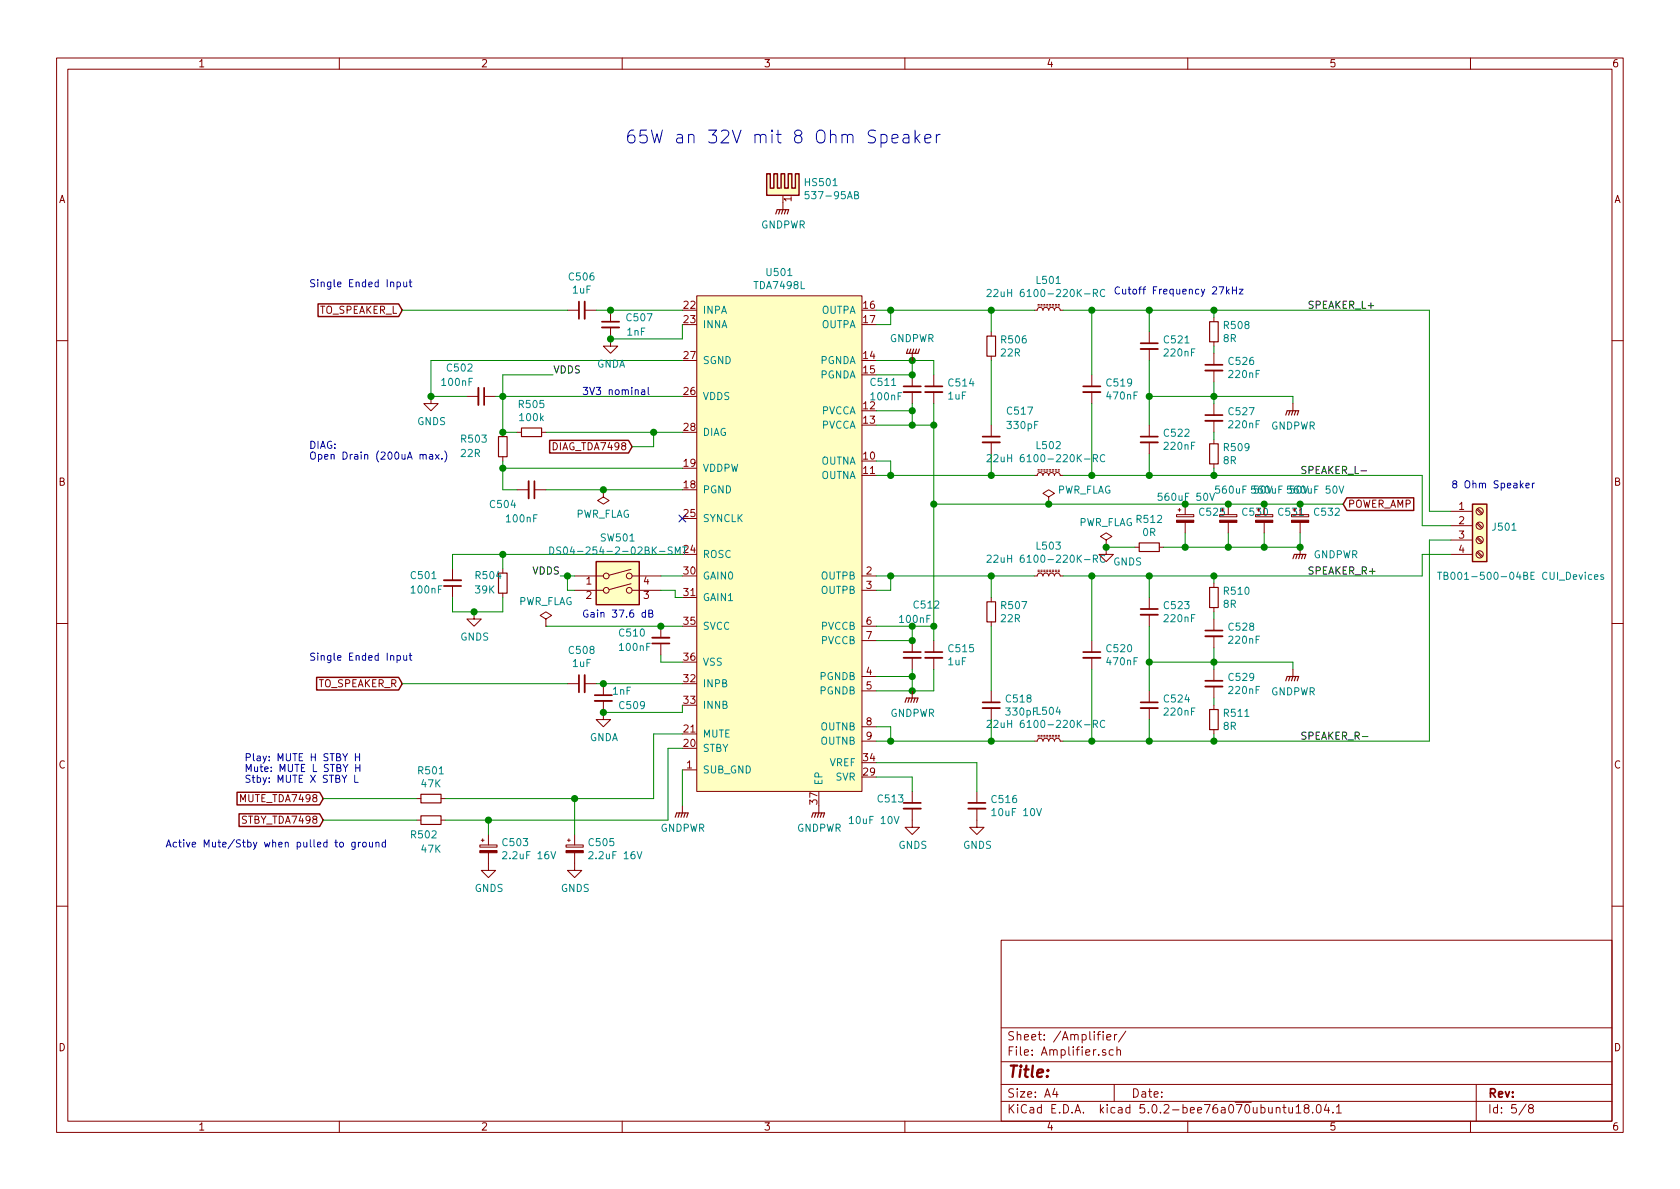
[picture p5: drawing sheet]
EESchema Schematic File Version 4
LIBS:MukkeBox-cache
EELAYER 26 0
EELAYER END
$Descr A4 11693 8268
encoding utf-8
Sheet 5 8
Title ""
Date ""
Rev ""
Comp ""
Comment1 ""
Comment2 ""
Comment3 ""
Comment4 ""
$EndDescr
$Comp
L Amplifier_Audio:TDA7498L U501
U 1 1
P 5400 3650
F 0 "U501" H 5425 5415 50  0000 C CNN
F 1 "TDA7498L" H 5425 5324 50  0000 C CNN
F 2 "Package_SO:ST_PowerSSO-36_SlugDown_ThermalVias" H 5550 4250 50  0001 C CNN
F 3 "/home/niko/kicad/datasheet/TDA7498L.pdf" H 5550 4250 50  0001 C CNN
	1    5400 3650
	1    0    0    -1  
$EndComp
$Comp
L Device:R_Small R506
U 1 1
P 6900 2400
F 0 "R506" H 6959 2446 50  0000 L CNN
F 1 "22R" H 6959 2355 50  0000 L CNN
F 2 "Resistor_SMD:R_1206_3216Metric_Pad1.42x1.75mm_HandSolder" H 6900 2400 50  0001 C CNN
F 3 "~" H 6900 2400 50  0001 C CNN
	1    6900 2400
	1    0    0    -1  
$EndComp
$Comp
L Device:L_Core_Ferrite_Small L501
U 1 1
P 7300 2150
F 0 "L501" V 7505 2150 50  0000 C CNN
F 1 "22uH 6100-220K-RC " V 7414 2150 50  0000 C CNN
F 2 "Inductor_THT:L_Radial_D12.0mm_P6.00mm_MuRATA_1900R" H 7300 2150 50  0001 C CNN
F 3 "https://www.mouser.de/datasheet/2/54/6100_series-776994.pdf" H 7300 2150 50  0001 C CNN
	1    7300 2150
	0    -1   -1   0   
$EndComp
Wire Wire Line
	7200 2150 6900 2150
Wire Wire Line
	6100 2250 6200 2250
Wire Wire Line
	6200 2250 6200 2150
Connection ~ 6200 2150
Wire Wire Line
	6200 2150 6100 2150
Wire Wire Line
	6900 2300 6900 2150
Connection ~ 6900 2150
Wire Wire Line
	6900 2150 6200 2150
$Comp
L Device:C_Small C517
U 1 1
P 6900 3050
F 0 "C517" H 7000 3250 50  0000 L CNN
F 1 "330pF" H 7000 3150 50  0000 L CNN
F 2 "Capacitor_SMD:C_0603_1608Metric_Pad1.05x0.95mm_HandSolder" H 6900 3050 50  0001 C CNN
F 3 "~" H 6900 3050 50  0001 C CNN
	1    6900 3050
	1    0    0    -1  
$EndComp
$Comp
L Device:C_Small C511
U 1 1
P 6350 2700
F 0 "C511" H 6050 2750 50  0000 L CNN
F 1 "100nF" H 6050 2650 50  0000 L CNN
F 2 "Capacitor_SMD:C_0603_1608Metric_Pad1.05x0.95mm_HandSolder" H 6350 2700 50  0001 C CNN
F 3 "~" H 6350 2700 50  0001 C CNN
	1    6350 2700
	1    0    0    -1  
$EndComp
$Comp
L Device:C_Small C514
U 1 1
P 6500 2700
F 0 "C514" H 6592 2746 50  0000 L CNN
F 1 "1uF" H 6592 2655 50  0000 L CNN
F 2 "Capacitor_SMD:C_0603_1608Metric_Pad1.05x0.95mm_HandSolder" H 6500 2700 50  0001 C CNN
F 3 "~" H 6500 2700 50  0001 C CNN
	1    6500 2700
	1    0    0    -1  
$EndComp
Wire Wire Line
	6350 2600 6350 2500
Wire Wire Line
	6350 2500 6100 2500
Wire Wire Line
	6500 2500 6350 2500
Connection ~ 6350 2500
Connection ~ 6350 2600
Wire Wire Line
	6500 2500 6500 2600
Wire Wire Line
	6350 2800 6350 2850
Wire Wire Line
	6350 2950 6100 2950
Wire Wire Line
	6500 2800 6500 2950
Wire Wire Line
	6500 2950 6350 2950
Connection ~ 6350 2950
Wire Wire Line
	6100 2850 6350 2850
Connection ~ 6350 2850
Wire Wire Line
	6350 2850 6350 2950
$Comp
L Device:L_Core_Ferrite_Small L502
U 1 1
P 7300 3300
F 0 "L502" V 7505 3300 50  0000 C CNN
F 1 "22uH 6100-220K-RC " V 7414 3300 50  0000 C CNN
F 2 "Inductor_THT:L_Radial_D12.0mm_P6.00mm_MuRATA_1900R" H 7300 3300 50  0001 C CNN
F 3 "https://www.mouser.de/datasheet/2/54/6100_series-776994.pdf" H 7300 3300 50  0001 C CNN
	1    7300 3300
	0    -1   -1   0   
$EndComp
Wire Wire Line
	7200 3300 6900 3300
Wire Wire Line
	6100 3200 6200 3200
Wire Wire Line
	6200 3200 6200 3300
Connection ~ 6200 3300
Wire Wire Line
	6200 3300 6100 3300
$Comp
L Device:C_Small C519
U 1 1
P 7600 2700
F 0 "C519" H 7692 2746 50  0000 L CNN
F 1 "470nF" H 7692 2655 50  0000 L CNN
F 2 "Capacitor_SMD:C_0603_1608Metric_Pad1.05x0.95mm_HandSolder" H 7600 2700 50  0001 C CNN
F 3 "~" H 7600 2700 50  0001 C CNN
	1    7600 2700
	1    0    0    -1  
$EndComp
Wire Wire Line
	7400 3300 7600 3300
Wire Wire Line
	7600 3300 7600 2800
Wire Wire Line
	7600 2600 7600 2150
Wire Wire Line
	7600 2150 7400 2150
Wire Wire Line
	6900 3150 6900 3300
Connection ~ 6900 3300
Wire Wire Line
	6900 3300 6200 3300
Wire Wire Line
	6900 2500 6900 2950
$Comp
L Device:C_Small C522
U 1 1
P 8000 3050
F 0 "C522" H 8092 3096 50  0000 L CNN
F 1 "220nF" H 8092 3005 50  0000 L CNN
F 2 "Capacitor_SMD:C_0603_1608Metric_Pad1.05x0.95mm_HandSolder" H 8000 3050 50  0001 C CNN
F 3 "~" H 8000 3050 50  0001 C CNN
	1    8000 3050
	1    0    0    -1  
$EndComp
$Comp
L Device:C_Small C521
U 1 1
P 8000 2400
F 0 "C521" H 8092 2446 50  0000 L CNN
F 1 "220nF" H 8092 2355 50  0000 L CNN
F 2 "Capacitor_SMD:C_0603_1608Metric_Pad1.05x0.95mm_HandSolder" H 8000 2400 50  0001 C CNN
F 3 "~" H 8000 2400 50  0001 C CNN
	1    8000 2400
	1    0    0    -1  
$EndComp
Wire Wire Line
	8000 2950 8000 2750
Wire Wire Line
	8000 2300 8000 2150
Wire Wire Line
	8000 2150 7600 2150
Connection ~ 7600 2150
Wire Wire Line
	8000 3150 8000 3300
Wire Wire Line
	8000 3300 7600 3300
Connection ~ 7600 3300
$Comp
L Device:R_Small R509
U 1 1
P 8450 3150
F 0 "R509" H 8509 3196 50  0000 L CNN
F 1 "8R" H 8509 3105 50  0000 L CNN
F 2 "Resistor_SMD:R_1206_3216Metric_Pad1.42x1.75mm_HandSolder" H 8450 3150 50  0001 C CNN
F 3 "~" H 8450 3150 50  0001 C CNN
	1    8450 3150
	1    0    0    -1  
$EndComp
$Comp
L Device:C_Small C527
U 1 1
P 8450 2900
F 0 "C527" H 8542 2946 50  0000 L CNN
F 1 "220nF" H 8542 2855 50  0000 L CNN
F 2 "Capacitor_SMD:C_0603_1608Metric_Pad1.05x0.95mm_HandSolder" H 8450 2900 50  0001 C CNN
F 3 "~" H 8450 2900 50  0001 C CNN
	1    8450 2900
	1    0    0    -1  
$EndComp
$Comp
L Device:R_Small R508
U 1 1
P 8450 2300
F 0 "R508" H 8509 2346 50  0000 L CNN
F 1 "8R" H 8509 2255 50  0000 L CNN
F 2 "Resistor_SMD:R_1206_3216Metric_Pad1.42x1.75mm_HandSolder" H 8450 2300 50  0001 C CNN
F 3 "~" H 8450 2300 50  0001 C CNN
	1    8450 2300
	1    0    0    -1  
$EndComp
$Comp
L Device:C_Small C526
U 1 1
P 8450 2550
F 0 "C526" H 8542 2596 50  0000 L CNN
F 1 "220nF" H 8542 2505 50  0000 L CNN
F 2 "Capacitor_SMD:C_0603_1608Metric_Pad1.05x0.95mm_HandSolder" H 8450 2550 50  0001 C CNN
F 3 "~" H 8450 2550 50  0001 C CNN
	1    8450 2550
	1    0    0    -1  
$EndComp
Wire Wire Line
	8450 3250 8450 3300
Wire Wire Line
	8450 3300 8000 3300
Connection ~ 8000 3300
Wire Wire Line
	8450 2200 8450 2150
Wire Wire Line
	8450 2150 8000 2150
Connection ~ 8000 2150
Wire Wire Line
	8450 2400 8450 2450
Wire Wire Line
	8450 3000 8450 3050
Wire Wire Line
	8450 2800 8450 2750
Wire Wire Line
	8000 2750 8450 2750
Connection ~ 8000 2750
Wire Wire Line
	8000 2750 8000 2500
Connection ~ 8450 2750
Wire Wire Line
	8450 2750 8450 2650
Wire Wire Line
	9000 2800 9000 2750
Wire Wire Line
	9000 2750 8450 2750
$Comp
L Connector:Screw_Terminal_01x04 J501
U 1 1
P 10300 3650
F 0 "J501" H 10380 3642 50  0000 L CNN
F 1 "TB001-500-04BE CUI_Devices" H 10000 3300 50  0000 L CNN
F 2 "TerminalBlock_RND:TerminalBlock_RND_205-00047_1x04_P5.00mm_Horizontal" H 10300 3650 50  0001 C CNN
F 3 "~" H 10300 3650 50  0001 C CNN
	1    10300 3650
	1    0    0    -1  
$EndComp
Connection ~ 8450 2150
Connection ~ 8450 3300
Text Label 9050 3300 0    50   ~ 0
SPEAKER_L-
Text Label 9100 2150 0    50   ~ 0
SPEAKER_L+
Text Notes 10100 3400 0    50   ~ 0
8 Ohm Speaker
$Comp
L Device:R_Small R507
U 1 1
P 6900 4250
F 0 "R507" H 6959 4296 50  0000 L CNN
F 1 "22R" H 6959 4205 50  0000 L CNN
F 2 "Resistor_SMD:R_1206_3216Metric_Pad1.42x1.75mm_HandSolder" H 6900 4250 50  0001 C CNN
F 3 "~" H 6900 4250 50  0001 C CNN
	1    6900 4250
	1    0    0    -1  
$EndComp
$Comp
L Device:L_Core_Ferrite_Small L503
U 1 1
P 7300 4000
F 0 "L503" V 7505 4000 50  0000 C CNN
F 1 "22uH 6100-220K-RC " V 7414 4000 50  0000 C CNN
F 2 "Inductor_THT:L_Radial_D12.0mm_P6.00mm_MuRATA_1900R" H 7300 4000 50  0001 C CNN
F 3 "https://www.mouser.de/datasheet/2/54/6100_series-776994.pdf" H 7300 4000 50  0001 C CNN
	1    7300 4000
	0    -1   -1   0   
$EndComp
Wire Wire Line
	7200 4000 6900 4000
Wire Wire Line
	6100 4100 6200 4100
Wire Wire Line
	6200 4100 6200 4000
Connection ~ 6200 4000
Wire Wire Line
	6200 4000 6100 4000
Wire Wire Line
	6900 4150 6900 4000
Connection ~ 6900 4000
Wire Wire Line
	6900 4000 6200 4000
$Comp
L Device:C_Small C518
U 1 1
P 6900 4900
F 0 "C518" H 6992 4946 50  0000 L CNN
F 1 "330pF" H 6992 4855 50  0000 L CNN
F 2 "Capacitor_SMD:C_0603_1608Metric_Pad1.05x0.95mm_HandSolder" H 6900 4900 50  0001 C CNN
F 3 "~" H 6900 4900 50  0001 C CNN
	1    6900 4900
	1    0    0    -1  
$EndComp
$Comp
L Device:C_Small C512
U 1 1
P 6350 4550
F 0 "C512" H 6350 4900 50  0000 L CNN
F 1 "100nF" H 6250 4800 50  0000 L CNN
F 2 "Capacitor_SMD:C_0603_1608Metric_Pad1.05x0.95mm_HandSolder" H 6350 4550 50  0001 C CNN
F 3 "~" H 6350 4550 50  0001 C CNN
	1    6350 4550
	1    0    0    -1  
$EndComp
$Comp
L Device:C_Small C515
U 1 1
P 6500 4550
F 0 "C515" H 6592 4596 50  0000 L CNN
F 1 "1uF" H 6592 4505 50  0000 L CNN
F 2 "Capacitor_SMD:C_0603_1608Metric_Pad1.05x0.95mm_HandSolder" H 6500 4550 50  0001 C CNN
F 3 "~" H 6500 4550 50  0001 C CNN
	1    6500 4550
	1    0    0    -1  
$EndComp
Wire Wire Line
	6350 4450 6350 4350
Wire Wire Line
	6350 4350 6100 4350
Wire Wire Line
	6500 4350 6350 4350
Connection ~ 6350 4350
Connection ~ 6350 4450
Wire Wire Line
	6500 4350 6500 4450
Wire Wire Line
	6350 4650 6350 4700
Wire Wire Line
	6350 4800 6100 4800
Wire Wire Line
	6500 4650 6500 4800
Wire Wire Line
	6500 4800 6350 4800
Connection ~ 6350 4800
Wire Wire Line
	6100 4700 6350 4700
Connection ~ 6350 4700
Wire Wire Line
	6350 4700 6350 4800
$Comp
L Device:L_Core_Ferrite_Small L504
U 1 1
P 7300 5150
F 0 "L504" V 7505 5150 50  0000 C CNN
F 1 "22uH 6100-220K-RC " V 7414 5150 50  0000 C CNN
F 2 "Inductor_THT:L_Radial_D12.0mm_P6.00mm_MuRATA_1900R" H 7300 5150 50  0001 C CNN
F 3 "https://www.mouser.de/datasheet/2/54/6100_series-776994.pdf" H 7300 5150 50  0001 C CNN
	1    7300 5150
	0    -1   -1   0   
$EndComp
Wire Wire Line
	7200 5150 6900 5150
Wire Wire Line
	6100 5050 6200 5050
Wire Wire Line
	6200 5050 6200 5150
Connection ~ 6200 5150
Wire Wire Line
	6200 5150 6100 5150
$Comp
L Device:C_Small C520
U 1 1
P 7600 4550
F 0 "C520" H 7692 4596 50  0000 L CNN
F 1 "470nF" H 7692 4505 50  0000 L CNN
F 2 "Capacitor_SMD:C_0603_1608Metric_Pad1.05x0.95mm_HandSolder" H 7600 4550 50  0001 C CNN
F 3 "~" H 7600 4550 50  0001 C CNN
	1    7600 4550
	1    0    0    -1  
$EndComp
Wire Wire Line
	7400 5150 7600 5150
Wire Wire Line
	7600 5150 7600 4650
Wire Wire Line
	7600 4450 7600 4000
Wire Wire Line
	7600 4000 7400 4000
Wire Wire Line
	6900 5000 6900 5150
Connection ~ 6900 5150
Wire Wire Line
	6900 5150 6200 5150
Wire Wire Line
	6900 4350 6900 4800
$Comp
L Device:C_Small C524
U 1 1
P 8000 4900
F 0 "C524" H 8092 4946 50  0000 L CNN
F 1 "220nF" H 8092 4855 50  0000 L CNN
F 2 "Capacitor_SMD:C_0603_1608Metric_Pad1.05x0.95mm_HandSolder" H 8000 4900 50  0001 C CNN
F 3 "~" H 8000 4900 50  0001 C CNN
	1    8000 4900
	1    0    0    -1  
$EndComp
$Comp
L Device:C_Small C523
U 1 1
P 8000 4250
F 0 "C523" H 8092 4296 50  0000 L CNN
F 1 "220nF" H 8092 4205 50  0000 L CNN
F 2 "Capacitor_SMD:C_0603_1608Metric_Pad1.05x0.95mm_HandSolder" H 8000 4250 50  0001 C CNN
F 3 "~" H 8000 4250 50  0001 C CNN
	1    8000 4250
	1    0    0    -1  
$EndComp
Wire Wire Line
	8000 4800 8000 4600
Wire Wire Line
	8000 4150 8000 4000
Wire Wire Line
	8000 4000 7600 4000
Connection ~ 7600 4000
Wire Wire Line
	8000 5000 8000 5150
Wire Wire Line
	8000 5150 7600 5150
Connection ~ 7600 5150
$Comp
L Device:R_Small R511
U 1 1
P 8450 5000
F 0 "R511" H 8509 5046 50  0000 L CNN
F 1 "8R" H 8509 4955 50  0000 L CNN
F 2 "Resistor_SMD:R_1206_3216Metric_Pad1.42x1.75mm_HandSolder" H 8450 5000 50  0001 C CNN
F 3 "~" H 8450 5000 50  0001 C CNN
	1    8450 5000
	1    0    0    -1  
$EndComp
$Comp
L Device:C_Small C529
U 1 1
P 8450 4750
F 0 "C529" H 8542 4796 50  0000 L CNN
F 1 "220nF" H 8542 4705 50  0000 L CNN
F 2 "Capacitor_SMD:C_0603_1608Metric_Pad1.05x0.95mm_HandSolder" H 8450 4750 50  0001 C CNN
F 3 "~" H 8450 4750 50  0001 C CNN
	1    8450 4750
	1    0    0    -1  
$EndComp
$Comp
L Device:R_Small R510
U 1 1
P 8450 4150
F 0 "R510" H 8509 4196 50  0000 L CNN
F 1 "8R" H 8509 4105 50  0000 L CNN
F 2 "Resistor_SMD:R_1206_3216Metric_Pad1.42x1.75mm_HandSolder" H 8450 4150 50  0001 C CNN
F 3 "~" H 8450 4150 50  0001 C CNN
	1    8450 4150
	1    0    0    -1  
$EndComp
$Comp
L Device:C_Small C528
U 1 1
P 8450 4400
F 0 "C528" H 8542 4446 50  0000 L CNN
F 1 "220nF" H 8542 4355 50  0000 L CNN
F 2 "Capacitor_SMD:C_0603_1608Metric_Pad1.05x0.95mm_HandSolder" H 8450 4400 50  0001 C CNN
F 3 "~" H 8450 4400 50  0001 C CNN
	1    8450 4400
	1    0    0    -1  
$EndComp
Wire Wire Line
	8450 5100 8450 5150
Wire Wire Line
	8450 5150 8000 5150
Connection ~ 8000 5150
Wire Wire Line
	8450 4050 8450 4000
Wire Wire Line
	8450 4000 8000 4000
Connection ~ 8000 4000
Wire Wire Line
	8450 4250 8450 4300
Wire Wire Line
	8450 4850 8450 4900
Wire Wire Line
	8450 4650 8450 4600
Wire Wire Line
	8000 4600 8450 4600
Connection ~ 8000 4600
Wire Wire Line
	8000 4600 8000 4350
Connection ~ 8450 4600
Wire Wire Line
	8450 4600 8450 4500
Wire Wire Line
	9000 4650 9000 4600
Wire Wire Line
	9000 4600 8450 4600
Connection ~ 8450 4000
Connection ~ 8450 5150
Text Label 9050 5150 0    50   ~ 0
SPEAKER_R-
Text Label 9100 4000 0    50   ~ 0
SPEAKER_R+
Wire Wire Line
	6500 2950 6500 3500
Connection ~ 6500 2950
Connection ~ 6500 4350
Wire Wire Line
	10100 3550 9950 3550
Wire Wire Line
	9950 3550 9950 2150
Wire Wire Line
	8450 2150 9950 2150
Wire Wire Line
	8450 5150 9950 5150
Wire Wire Line
	9900 3850 9900 4000
Wire Wire Line
	8450 4000 9900 4000
Wire Wire Line
	9900 3300 9900 3650
Wire Wire Line
	9900 3650 10100 3650
Wire Wire Line
	8450 3300 9900 3300
Text GLabel 9350 3500 2    50   Input ~ 0
POWER_AMP
Connection ~ 6500 3500
Wire Wire Line
	6500 3500 6500 4350
$Comp
L Device:C_Small C513
U 1 1
P 6350 5600
F 0 "C513" H 6100 5650 50  0000 L CNN
F 1 "10uF 10V" H 5900 5500 50  0000 L CNN
F 2 "Capacitor_SMD:C_0603_1608Metric_Pad1.05x0.95mm_HandSolder" H 6350 5600 50  0001 C CNN
F 3 "~" H 6350 5600 50  0001 C CNN
	1    6350 5600
	1    0    0    -1  
$EndComp
$Comp
L Device:C_Small C516
U 1 1
P 6800 5600
F 0 "C516" H 6892 5646 50  0000 L CNN
F 1 "10uF 10V" H 6892 5555 50  0000 L CNN
F 2 "Capacitor_SMD:C_0603_1608Metric_Pad1.05x0.95mm_HandSolder" H 6800 5600 50  0001 C CNN
F 3 "~" H 6800 5600 50  0001 C CNN
	1    6800 5600
	1    0    0    -1  
$EndComp
Wire Wire Line
	6350 5500 6350 5400
Wire Wire Line
	6350 5400 6100 5400
Wire Wire Line
	6100 5300 6800 5300
Wire Wire Line
	6800 5300 6800 5500
Text GLabel 2800 2150 0    50   Input ~ 0
TO_SPEAKER_L
Text GLabel 2800 4750 0    50   Input ~ 0
TO_SPEAKER_R
$Comp
L Device:C_Small C506
U 1 1
P 4050 2150
F 0 "C506" V 4279 2150 50  0000 C CNN
F 1 "1uF" V 4188 2150 50  0000 C CNN
F 2 "Capacitor_SMD:C_0603_1608Metric_Pad1.05x0.95mm_HandSolder" H 4050 2150 50  0001 C CNN
F 3 "~" H 4050 2150 50  0001 C CNN
	1    4050 2150
	0    -1   -1   0   
$EndComp
$Comp
L Device:C_Small C507
U 1 1
P 4250 2250
F 0 "C507" H 4550 2300 50  0000 R CNN
F 1 "1nF" H 4500 2200 50  0000 R CNN
F 2 "Capacitor_SMD:C_0603_1608Metric_Pad1.05x0.95mm_HandSolder" H 4250 2250 50  0001 C CNN
F 3 "~" H 4250 2250 50  0001 C CNN
	1    4250 2250
	1    0    0    -1  
$EndComp
$Comp
L Device:C_Small C502
U 1 1
P 3350 2750
F 0 "C502" V 3150 2700 50  0000 R CNN
F 1 "100nF" V 3250 2700 50  0000 R CNN
F 2 "Capacitor_SMD:C_0603_1608Metric_Pad1.05x0.95mm_HandSolder" H 3350 2750 50  0001 C CNN
F 3 "~" H 3350 2750 50  0001 C CNN
	1    3350 2750
	0    1    1    0   
$EndComp
Wire Wire Line
	3450 2750 3500 2750
$Comp
L Device:R_Small R505
U 1 1
P 3700 3000
F 0 "R505" V 3504 3000 50  0000 C CNN
F 1 "100k" V 3595 3000 50  0000 C CNN
F 2 "Resistor_SMD:R_0603_1608Metric_Pad1.05x0.95mm_HandSolder" H 3700 3000 50  0001 C CNN
F 3 "~" H 3700 3000 50  0001 C CNN
	1    3700 3000
	0    1    1    0   
$EndComp
Wire Wire Line
	4750 3000 4550 3000
Wire Wire Line
	3850 2600 3500 2600
Wire Wire Line
	3500 2600 3500 2750
Connection ~ 3500 2750
Wire Wire Line
	3500 2750 4750 2750
Wire Wire Line
	3500 2750 3500 3000
Wire Wire Line
	3500 3000 3600 3000
Text GLabel 4400 3100 0    50   Input ~ 0
DIAG_TDA7498
Wire Wire Line
	4400 3100 4550 3100
Wire Wire Line
	4550 3100 4550 3000
Connection ~ 4550 3000
Wire Wire Line
	4550 3000 3800 3000
Text Notes 4050 2750 0    50   ~ 0
3V3 nominal
$Comp
L Device:R_Small R503
U 1 1
P 3500 3100
F 0 "R503" H 3800 3050 50  0000 R CNN
F 1 "22R" H 3800 3150 50  0000 R CNN
F 2 "Resistor_SMD:R_0603_1608Metric_Pad1.05x0.95mm_HandSolder" H 3500 3100 50  0001 C CNN
F 3 "~" H 3500 3100 50  0001 C CNN
	1    3500 3100
	-1   0    0    1   
$EndComp
Connection ~ 3500 3000
Wire Wire Line
	4750 3250 3500 3250
Wire Wire Line
	3500 3250 3500 3200
$Comp
L Device:C_Small C504
U 1 1
P 3700 3400
F 0 "C504" V 3800 3300 50  0000 R CNN
F 1 "100nF" V 3900 3450 50  0000 R CNN
F 2 "Capacitor_SMD:C_0603_1608Metric_Pad1.05x0.95mm_HandSolder" H 3700 3400 50  0001 C CNN
F 3 "~" H 3700 3400 50  0001 C CNN
	1    3700 3400
	0    1    1    0   
$EndComp
Wire Wire Line
	3500 3400 3500 3250
Connection ~ 3500 3250
Wire Wire Line
	3600 3400 3500 3400
Wire Wire Line
	3800 3400 4200 3400
$Comp
L Device:C_Small C501
U 1 1
P 3150 4050
F 0 "C501" H 3450 4000 50  0000 R CNN
F 1 "100nF" H 3450 4100 50  0000 R CNN
F 2 "Capacitor_SMD:C_0603_1608Metric_Pad1.05x0.95mm_HandSolder" H 3150 4050 50  0001 C CNN
F 3 "~" H 3150 4050 50  0001 C CNN
	1    3150 4050
	-1   0    0    1   
$EndComp
$Comp
L Device:R_Small R504
U 1 1
P 3500 4050
F 0 "R504" H 3700 4000 50  0000 R CNN
F 1 "39K" H 3700 4100 50  0000 R CNN
F 2 "Resistor_SMD:R_0603_1608Metric_Pad1.05x0.95mm_HandSolder" H 3500 4050 50  0001 C CNN
F 3 "~" H 3500 4050 50  0001 C CNN
	1    3500 4050
	-1   0    0    1   
$EndComp
Wire Wire Line
	3500 4150 3500 4250
Wire Wire Line
	3150 4250 3150 4150
Wire Wire Line
	4750 3850 3500 3850
Wire Wire Line
	3150 3850 3150 3950
Wire Wire Line
	3500 3950 3500 3850
Connection ~ 3500 3850
Wire Wire Line
	3500 3850 3150 3850
NoConn ~ 4750 3600
$Comp
L Device:C_Small C510
U 1 1
P 4600 4450
F 0 "C510" H 4900 4400 50  0000 R CNN
F 1 "100nF" H 4900 4500 50  0000 R CNN
F 2 "Capacitor_SMD:C_0603_1608Metric_Pad1.05x0.95mm_HandSolder" H 4600 4450 50  0001 C CNN
F 3 "~" H 4600 4450 50  0001 C CNN
	1    4600 4450
	-1   0    0    1   
$EndComp
Wire Wire Line
	4750 4350 4600 4350
Wire Wire Line
	4750 4600 4600 4600
Wire Wire Line
	4600 4600 4600 4550
$Comp
L Device:C_Small C508
U 1 1
P 4050 4750
F 0 "C508" V 4279 4750 50  0000 C CNN
F 1 "1uF" V 4188 4750 50  0000 C CNN
F 2 "Capacitor_SMD:C_0603_1608Metric_Pad1.05x0.95mm_HandSolder" H 4050 4750 50  0001 C CNN
F 3 "~" H 4050 4750 50  0001 C CNN
	1    4050 4750
	0    -1   -1   0   
$EndComp
$Comp
L Device:C_Small C509
U 1 1
P 4200 4850
F 0 "C509" H 4500 4800 50  0000 R CNN
F 1 "1nF" H 4400 4900 50  0000 R CNN
F 2 "Capacitor_SMD:C_0603_1608Metric_Pad1.05x0.95mm_HandSolder" H 4200 4850 50  0001 C CNN
F 3 "~" H 4200 4850 50  0001 C CNN
	1    4200 4850
	1    0    0    -1  
$EndComp
Wire Wire Line
	3950 4750 2800 4750
$Comp
L Device:CP_Small C505
U 1 1
P 4000 5900
F 0 "C505" H 4088 5946 50  0000 L CNN
F 1 "2.2uF 16V" H 4088 5855 50  0000 L CNN
F 2 "Capacitor_SMD:CP_Elec_4x5.4" H 4000 5900 50  0001 C CNN
F 3 "~" H 4000 5900 50  0001 C CNN
	1    4000 5900
	1    0    0    -1  
$EndComp
$Comp
L Device:CP_Small C503
U 1 1
P 3400 5900
F 0 "C503" H 3488 5946 50  0000 L CNN
F 1 "2.2uF 16V" H 3488 5855 50  0000 L CNN
F 2 "Capacitor_SMD:CP_Elec_4x5.4" H 3400 5900 50  0001 C CNN
F 3 "~" H 3400 5900 50  0001 C CNN
	1    3400 5900
	1    0    0    -1  
$EndComp
$Comp
L Device:R_Small R502
U 1 1
P 3000 5700
F 0 "R502" V 3100 5650 50  0000 C CNN
F 1 "47K" V 3200 5700 50  0000 C CNN
F 2 "Resistor_SMD:R_0603_1608Metric_Pad1.05x0.95mm_HandSolder" H 3000 5700 50  0001 C CNN
F 3 "~" H 3000 5700 50  0001 C CNN
	1    3000 5700
	0    1    1    0   
$EndComp
$Comp
L Device:R_Small R501
U 1 1
P 3000 5550
F 0 "R501" V 2804 5550 50  0000 C CNN
F 1 "47K" V 2895 5550 50  0000 C CNN
F 2 "Resistor_SMD:R_0603_1608Metric_Pad1.05x0.95mm_HandSolder" H 3000 5550 50  0001 C CNN
F 3 "~" H 3000 5550 50  0001 C CNN
	1    3000 5550
	0    1    1    0   
$EndComp
Wire Wire Line
	3400 5800 3400 5700
Wire Wire Line
	3400 5700 3100 5700
Wire Wire Line
	4000 5800 4000 5550
Wire Wire Line
	4000 5550 3100 5550
Wire Wire Line
	4750 5100 4550 5100
Wire Wire Line
	4550 5100 4550 5550
Wire Wire Line
	4550 5550 4000 5550
Connection ~ 4000 5550
Wire Wire Line
	4750 5200 4650 5200
Wire Wire Line
	4650 5200 4650 5700
Connection ~ 3400 5700
Wire Wire Line
	4750 5350 4750 5600
Wire Wire Line
	3400 5700 4650 5700
Text Notes 2150 3200 0    50   ~ 0
DIAG: \nOpen Drain (200uA max.) 
Text Notes 4050 4300 0    50   ~ 0
Gain 37.6 dB
Text Notes 4350 1000 0    89   ~ 0
65W an 32V mit 8 Ohm Speaker
Text GLabel 2250 5550 0    50   Input ~ 0
MUTE_TDA7498
Text GLabel 2250 5700 0    50   Input ~ 0
STBY_TDA7498
Wire Wire Line
	2900 5550 2250 5550
Wire Wire Line
	2250 5700 2900 5700
Text Notes 1700 5450 0    50   ~ 0
Play: MUTE H STBY H\nMute: MUTE L STBY H\nStby: MUTE X STBY L
Text Notes 7750 2050 0    50   ~ 0
Cutoff Frequency 27kHz
$Comp
L power:GNDPWR #PWR0149
U 1 1
P 9000 2800
F 0 "#PWR0149" H 9000 2600 50  0001 C CNN
F 1 "GNDPWR" H 9004 2646 50  0000 C CNN
F 2 "" H 9000 2750 50  0001 C CNN
F 3 "" H 9000 2750 50  0001 C CNN
	1    9000 2800
	1    0    0    -1  
$EndComp
$Comp
L power:GNDPWR #PWR0150
U 1 1
P 9000 4650
F 0 "#PWR0150" H 9000 4450 50  0001 C CNN
F 1 "GNDPWR" H 9004 4496 50  0000 C CNN
F 2 "" H 9000 4600 50  0001 C CNN
F 3 "" H 9000 4600 50  0001 C CNN
	1    9000 4650
	1    0    0    -1  
$EndComp
$Comp
L power:GNDPWR #PWR0151
U 1 1
P 4750 5600
F 0 "#PWR0151" H 4750 5400 50  0001 C CNN
F 1 "GNDPWR" H 4754 5446 50  0000 C CNN
F 2 "" H 4750 5550 50  0001 C CNN
F 3 "" H 4750 5550 50  0001 C CNN
	1    4750 5600
	1    0    0    -1  
$EndComp
$Comp
L power:GNDPWR #PWR0152
U 1 1
P 5700 5600
F 0 "#PWR0152" H 5700 5400 50  0001 C CNN
F 1 "GNDPWR" H 5704 5446 50  0000 C CNN
F 2 "" H 5700 5550 50  0001 C CNN
F 3 "" H 5700 5550 50  0001 C CNN
	1    5700 5600
	1    0    0    -1  
$EndComp
Wire Wire Line
	3250 2750 3000 2750
Wire Wire Line
	3000 2500 3000 2750
Wire Wire Line
	3000 2500 4750 2500
Wire Wire Line
	4750 4950 4750 4900
Wire Wire Line
	2800 2150 3950 2150
Text Notes 2150 4600 0    50   ~ 0
Single Ended Input
Text Notes 2150 2000 0    50   ~ 0
Single Ended Input
$Comp
L Switch:SW_DIP_x02 SW501
U 1 1
P 4300 4100
F 0 "SW501" H 4300 4467 50  0000 C CNN
F 1 "DS04-254-2-02BK-SMT" H 4300 4376 50  0000 C CNN
F 2 "Package_DIP:DIP-4_W8.89mm_SMDSocket_LongPads" H 4300 4100 50  0001 C CNN
F 3 "https://www.mouser.de/datasheet/2/670/ds04-254-smt-1777718.pdf" H 4300 4100 50  0001 C CNN
	1    4300 4100
	1    0    0    -1  
$EndComp
Wire Wire Line
	4000 4000 3950 4000
Wire Wire Line
	4000 4100 3950 4100
Wire Wire Line
	3950 4100 3950 4000
Connection ~ 3950 4000
Wire Wire Line
	3950 4000 3900 4000
Wire Wire Line
	4750 4000 4600 4000
Wire Wire Line
	4750 4150 4700 4150
Wire Wire Line
	4700 4150 4700 4100
Wire Wire Line
	4700 4100 4600 4100
Text Label 3850 2600 0    50   ~ 0
VDDS
Text Label 3900 4000 2    50   ~ 0
VDDS
$Comp
L power:GNDPWR #PWR0505
U 1 1
P 9050 3800
F 0 "#PWR0505" H 9050 3600 50  0001 C CNN
F 1 "GNDPWR" H 9300 3750 50  0000 C CNN
F 2 "" H 9050 3750 50  0001 C CNN
F 3 "" H 9050 3750 50  0001 C CNN
	1    9050 3800
	1    0    0    -1  
$EndComp
Text Notes 1150 5900 0    50   ~ 0
Active Mute/Stby when pulled to ground
$Comp
L power:GNDA #PWR0504
U 1 1
P 4250 2350
F 0 "#PWR0504" H 4250 2100 50  0001 C CNN
F 1 "GNDA" H 4255 2177 50  0000 C CNN
F 2 "" H 4250 2350 50  0001 C CNN
F 3 "" H 4250 2350 50  0001 C CNN
	1    4250 2350
	1    0    0    -1  
$EndComp
$Comp
L power:GNDA #PWR0503
U 1 1
P 4200 4950
F 0 "#PWR0503" H 4200 4700 50  0001 C CNN
F 1 "GNDA" H 4205 4777 50  0000 C CNN
F 2 "" H 4200 4950 50  0001 C CNN
F 3 "" H 4200 4950 50  0001 C CNN
	1    4200 4950
	1    0    0    -1  
$EndComp
$Comp
L power:PWR_FLAG #FLG0108
U 1 1
P 4200 3400
F 0 "#FLG0108" H 4200 3475 50  0001 C CNN
F 1 "PWR_FLAG" H 4200 3573 50  0000 C CNN
F 2 "" H 4200 3400 50  0001 C CNN
F 3 "~" H 4200 3400 50  0001 C CNN
	1    4200 3400
	-1   0    0    1   
$EndComp
Connection ~ 4200 3400
Wire Wire Line
	4200 3400 4750 3400
$Comp
L power:PWR_FLAG #FLG0109
U 1 1
P 3800 4350
F 0 "#FLG0109" H 3800 4425 50  0001 C CNN
F 1 "PWR_FLAG" H 3800 4524 50  0000 C CNN
F 2 "" H 3800 4350 50  0001 C CNN
F 3 "~" H 3800 4350 50  0001 C CNN
	1    3800 4350
	1    0    0    -1  
$EndComp
Wire Wire Line
	3800 4350 4600 4350
Connection ~ 4600 4350
$Comp
L power:GNDPWR #PWR0147
U 1 1
P 6350 4800
F 0 "#PWR0147" H 6350 4600 50  0001 C CNN
F 1 "GNDPWR" H 6354 4646 50  0000 C CNN
F 2 "" H 6350 4750 50  0001 C CNN
F 3 "" H 6350 4750 50  0001 C CNN
	1    6350 4800
	1    0    0    -1  
$EndComp
Wire Wire Line
	6100 4450 6350 4450
$Comp
L power:GNDPWR #PWR0148
U 1 1
P 6350 2500
F 0 "#PWR0148" H 6350 2300 50  0001 C CNN
F 1 "GNDPWR" H 6350 2350 50  0000 C CNN
F 2 "" H 6350 2450 50  0001 C CNN
F 3 "" H 6350 2450 50  0001 C CNN
	1    6350 2500
	-1   0    0    1   
$EndComp
Wire Wire Line
	6100 2600 6350 2600
Wire Wire Line
	4150 2150 4250 2150
Connection ~ 4250 2150
Wire Wire Line
	4250 2150 4750 2150
Wire Wire Line
	4750 2250 4750 2350
Wire Wire Line
	4750 2350 4250 2350
Connection ~ 4250 2350
Wire Wire Line
	4150 4750 4200 4750
Connection ~ 4200 4750
Wire Wire Line
	4200 4750 4750 4750
Connection ~ 4200 4950
Wire Wire Line
	4200 4950 4750 4950
$Comp
L power:GNDS #PWR0143
U 1 1
P 6800 5700
F 0 "#PWR0143" H 6800 5450 50  0001 C CNN
F 1 "GNDS" H 6805 5527 50  0000 C CNN
F 2 "" H 6800 5700 50  0001 C CNN
F 3 "" H 6800 5700 50  0001 C CNN
	1    6800 5700
	1    0    0    -1  
$EndComp
$Comp
L power:GNDS #PWR0144
U 1 1
P 6350 5700
F 0 "#PWR0144" H 6350 5450 50  0001 C CNN
F 1 "GNDS" H 6355 5527 50  0000 C CNN
F 2 "" H 6350 5700 50  0001 C CNN
F 3 "" H 6350 5700 50  0001 C CNN
	1    6350 5700
	1    0    0    -1  
$EndComp
$Comp
L power:GNDS #PWR0145
U 1 1
P 4000 6000
F 0 "#PWR0145" H 4000 5750 50  0001 C CNN
F 1 "GNDS" H 4005 5827 50  0000 C CNN
F 2 "" H 4000 6000 50  0001 C CNN
F 3 "" H 4000 6000 50  0001 C CNN
	1    4000 6000
	1    0    0    -1  
$EndComp
$Comp
L power:GNDS #PWR0146
U 1 1
P 3400 6000
F 0 "#PWR0146" H 3400 5750 50  0001 C CNN
F 1 "GNDS" H 3405 5827 50  0000 C CNN
F 2 "" H 3400 6000 50  0001 C CNN
F 3 "" H 3400 6000 50  0001 C CNN
	1    3400 6000
	1    0    0    -1  
$EndComp
Wire Wire Line
	3150 4250 3300 4250
$Comp
L power:GNDS #PWR0154
U 1 1
P 3300 4250
F 0 "#PWR0154" H 3300 4000 50  0001 C CNN
F 1 "GNDS" H 3305 4077 50  0000 C CNN
F 2 "" H 3300 4250 50  0001 C CNN
F 3 "" H 3300 4250 50  0001 C CNN
	1    3300 4250
	1    0    0    -1  
$EndComp
Connection ~ 3300 4250
Wire Wire Line
	3300 4250 3500 4250
$Comp
L power:GNDS #PWR0155
U 1 1
P 3000 2750
F 0 "#PWR0155" H 3000 2500 50  0001 C CNN
F 1 "GNDS" H 3005 2577 50  0000 C CNN
F 2 "" H 3000 2750 50  0001 C CNN
F 3 "" H 3000 2750 50  0001 C CNN
	1    3000 2750
	1    0    0    -1  
$EndComp
Connection ~ 3000 2750
$Comp
L Device:R_Small R512
U 1 1
P 8000 3800
F 0 "R512" V 7804 3800 50  0000 C CNN
F 1 "0R" V 7895 3800 50  0000 C CNN
F 2 "Resistor_SMD:R_0603_1608Metric_Pad1.05x0.95mm_HandSolder" H 8000 3800 50  0001 C CNN
F 3 "~" H 8000 3800 50  0001 C CNN
	1    8000 3800
	0    1    1    0   
$EndComp
Wire Wire Line
	8100 3800 8250 3800
$Comp
L power:GNDS #PWR0179
U 1 1
P 7700 3800
F 0 "#PWR0179" H 7700 3550 50  0001 C CNN
F 1 "GNDS" H 7850 3700 50  0000 C CNN
F 2 "" H 7700 3800 50  0001 C CNN
F 3 "" H 7700 3800 50  0001 C CNN
	1    7700 3800
	1    0    0    -1  
$EndComp
$Comp
L power:PWR_FLAG #FLG0111
U 1 1
P 7700 3800
F 0 "#FLG0111" H 7700 3875 50  0001 C CNN
F 1 "PWR_FLAG" H 7700 3974 50  0000 C CNN
F 2 "" H 7700 3800 50  0001 C CNN
F 3 "~" H 7700 3800 50  0001 C CNN
	1    7700 3800
	1    0    0    -1  
$EndComp
Wire Wire Line
	7700 3800 7900 3800
Connection ~ 7700 3800
$Comp
L Device:CP_Small C525
U 1 1
P 8250 3600
F 0 "C525" H 8338 3646 50  0000 L CNN
F 1 "560uF 50V" H 8050 3750 50  0000 L CNN
F 2 "Capacitor_THT:CP_Radial_D13.0mm_P5.00mm" H 8250 3600 50  0001 C CNN
F 3 "https://www.mouser.de/datasheet/2/420/United-Chemi-Con-1109128.pdf" H 8250 3600 50  0001 C CNN
	1    8250 3600
	1    0    0    -1  
$EndComp
Wire Wire Line
	6500 3500 7300 3500
Connection ~ 8250 3500
Wire Wire Line
	8250 3500 8550 3500
$Comp
L Device:CP_Small C530
U 1 1
P 8550 3600
F 0 "C530" H 8638 3646 50  0000 L CNN
F 1 "560uF 50V" H 8450 3800 50  0000 L CNN
F 2 "Capacitor_THT:CP_Radial_D12.5mm_P5.00mm" H 8550 3600 50  0001 C CNN
F 3 "https://www.mouser.de/datasheet/2/420/United-Chemi-Con-1109128.pdf" H 8550 3600 50  0001 C CNN
	1    8550 3600
	1    0    0    -1  
$EndComp
Connection ~ 8550 3500
$Comp
L Device:CP_Small C531
U 1 1
P 8800 3600
F 0 "C531" H 8888 3646 50  0000 L CNN
F 1 "560uF 50V" H 8700 3800 50  0000 L CNN
F 2 "Capacitor_THT:CP_Radial_D12.5mm_P5.00mm" H 8800 3600 50  0001 C CNN
F 3 "https://www.mouser.de/datasheet/2/420/United-Chemi-Con-1109128.pdf" H 8800 3600 50  0001 C CNN
	1    8800 3600
	1    0    0    -1  
$EndComp
$Comp
L Device:CP_Small C532
U 1 1
P 9050 3600
F 0 "C532" H 9138 3646 50  0000 L CNN
F 1 "560uF 50V" H 8950 3800 50  0000 L CNN
F 2 "Capacitor_THT:CP_Radial_D12.5mm_P5.00mm" H 9050 3600 50  0001 C CNN
F 3 "https://www.mouser.de/datasheet/2/420/United-Chemi-Con-1109128.pdf" H 9050 3600 50  0001 C CNN
	1    9050 3600
	1    0    0    -1  
$EndComp
Wire Wire Line
	8550 3500 8800 3500
Connection ~ 8800 3500
Wire Wire Line
	8800 3500 9050 3500
Wire Wire Line
	9050 3800 9050 3700
Wire Wire Line
	8250 3700 8250 3800
Wire Wire Line
	8550 3700 8550 3800
Wire Wire Line
	8550 3800 8800 3800
Connection ~ 9050 3800
Wire Wire Line
	8800 3700 8800 3800
Connection ~ 8800 3800
Wire Wire Line
	8800 3800 9050 3800
Wire Wire Line
	8250 3800 8550 3800
Connection ~ 8250 3800
Connection ~ 8550 3800
Wire Wire Line
	9350 3500 9050 3500
Connection ~ 9050 3500
$Comp
L Mechanical:Heatsink_Pad HS501
U 1 1
P 5450 1300
F 0 "HS501" H 5592 1341 50  0000 L CNN
F 1 "537-95AB" H 5592 1250 50  0000 L CNN
F 2 "Heatsink:Heatsink_57.9x36.8mm_4xFixation3.17mm_537-95AB" H 5462 1250 50  0001 C CNN
F 3 "https://www.mouser.de/datasheet/2/433/extruded-heat-sink-wakefield-365172.pdf" H 5462 1250 50  0001 C CNN
	1    5450 1300
	1    0    0    -1  
$EndComp
$Comp
L power:GNDPWR #PWR0501
U 1 1
P 5450 1400
F 0 "#PWR0501" H 5450 1200 50  0001 C CNN
F 1 "GNDPWR" H 5454 1246 50  0000 C CNN
F 2 "" H 5450 1350 50  0001 C CNN
F 3 "" H 5450 1350 50  0001 C CNN
	1    5450 1400
	1    0    0    -1  
$EndComp
$Comp
L power:PWR_FLAG #FLG0114
U 1 1
P 7300 3500
F 0 "#FLG0114" H 7300 3575 50  0001 C CNN
F 1 "PWR_FLAG" H 7550 3600 50  0000 C CNN
F 2 "" H 7300 3500 50  0001 C CNN
F 3 "~" H 7300 3500 50  0001 C CNN
	1    7300 3500
	1    0    0    -1  
$EndComp
Connection ~ 7300 3500
Wire Wire Line
	7300 3500 8250 3500
Wire Wire Line
	9950 3750 10100 3750
Wire Wire Line
	9950 3750 9950 5150
Wire Wire Line
	9900 3850 10100 3850
$EndSCHEMATC
